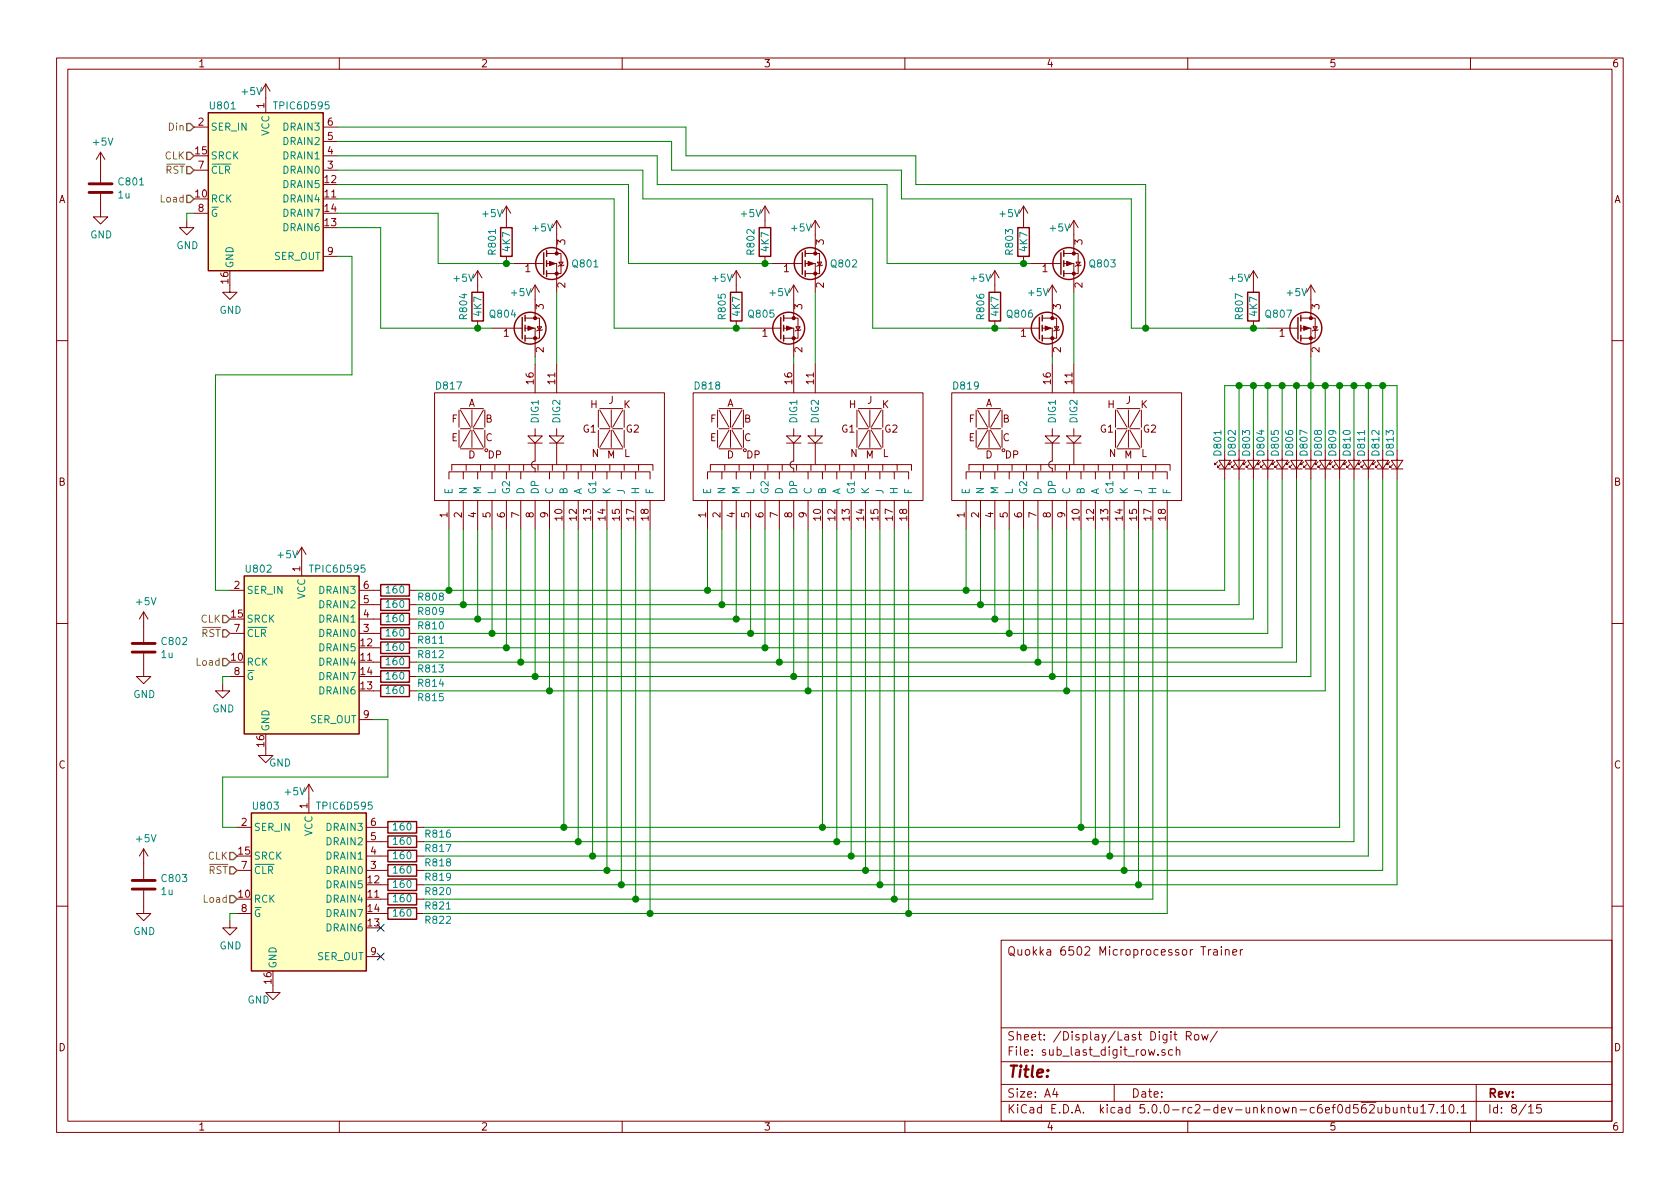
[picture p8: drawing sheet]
EESchema Schematic File Version 4
LIBS:quokka-cache
EELAYER 26 0
EELAYER END
$Descr A4 11693 8268
encoding utf-8
Sheet 8 15
Title ""
Date ""
Rev ""
Comp ""
Comment1 ""
Comment2 ""
Comment3 ""
Comment4 "Quokka 6502 Microprocessor Trainer"
$EndDescr
$Comp
L Device:Q_PMOS_GSD Q807
U 1 1
P 9025 2275
F 0 "Q807" H 8800 2375 50  0000 L CNN
F 1 "Q_PMOS_GSD" H 9231 2230 50  0001 L CNN
F 2 "Package_TO_SOT_SMD:SOT-23" H 9225 2375 50  0001 C CNN
F 3 "~" H 9025 2275 50  0001 C CNN
	1    9025 2275
	1    0    0    -1  
$EndComp
$Comp
L power:+5V #PWR0819
U 1 1
P 9125 2075
F 0 "#PWR0819" H 9125 1925 50  0001 C CNN
F 1 "+5V" H 9025 2125 50  0000 C CNN
F 2 "" H 9125 2075 50  0001 C CNN
F 3 "" H 9125 2075 50  0001 C CNN
	1    9125 2075
	1    0    0    -1  
$EndComp
$Comp
L Device:R R807
U 1 1
P 8725 2125
F 0 "R807" V 8625 2025 50  0000 L CNN
F 1 "4K7" V 8725 2050 50  0000 L CNN
F 2 "Resistor_SMD:R_0603_1608Metric" V 8655 2125 50  0001 C CNN
F 3 "~" H 8725 2125 50  0001 C CNN
	1    8725 2125
	1    0    0    -1  
$EndComp
$Comp
L power:+5V #PWR0815
U 1 1
P 8725 1975
F 0 "#PWR0815" H 8725 1825 50  0001 C CNN
F 1 "+5V" H 8625 2025 50  0000 C CNN
F 2 "" H 8725 1975 50  0001 C CNN
F 3 "" H 8725 1975 50  0001 C CNN
	1    8725 1975
	1    0    0    -1  
$EndComp
Connection ~ 8725 2275
Wire Wire Line
	8725 2275 8825 2275
$Comp
L Device:LED_Small D801
U 1 1
P 8525 3225
F 0 "D801" H 8775 3275 50  0000 R CNN
F 1 "LED_Small" V 8480 3157 50  0001 R CNN
F 2 "LED_SMD:LED_0805_2012Metric" V 8525 3225 50  0001 C CNN
F 3 "~" V 8525 3225 50  0001 C CNN
	1    8525 3225
	0    -1   -1   0   
$EndComp
Wire Wire Line
	8525 3125 8525 2675
Wire Wire Line
	8525 2675 8625 2675
Wire Wire Line
	9125 2475 9125 2675
Wire Wire Line
	8625 3125 8625 2675
Connection ~ 8625 2675
Connection ~ 9125 2675
$Comp
L Device:LED_Small D802
U 1 1
P 8625 3225
F 0 "D802" H 8875 3275 50  0000 R CNN
F 1 "LED_Small" V 8580 3157 50  0001 R CNN
F 2 "LED_SMD:LED_0805_2012Metric" V 8625 3225 50  0001 C CNN
F 3 "~" V 8625 3225 50  0001 C CNN
	1    8625 3225
	0    -1   -1   0   
$EndComp
Wire Wire Line
	9725 2675 9725 3125
Wire Wire Line
	9625 2675 9725 2675
Connection ~ 9625 2675
Wire Wire Line
	9625 2675 9625 3125
Wire Wire Line
	9525 2675 9625 2675
Connection ~ 9525 2675
Wire Wire Line
	9525 2675 9525 3125
Wire Wire Line
	9425 2675 9525 2675
Connection ~ 9425 2675
Wire Wire Line
	9425 2675 9425 3125
Wire Wire Line
	9325 2675 9425 2675
Connection ~ 9325 2675
Wire Wire Line
	9325 2675 9325 3125
Wire Wire Line
	9225 2675 9325 2675
Wire Wire Line
	9225 2675 9125 2675
Connection ~ 9225 2675
Wire Wire Line
	9225 3125 9225 2675
Wire Wire Line
	9125 3125 9125 2675
Wire Wire Line
	9025 2675 9125 2675
Connection ~ 9025 2675
Wire Wire Line
	9025 3125 9025 2675
Wire Wire Line
	8925 2675 9025 2675
Connection ~ 8925 2675
Wire Wire Line
	8925 3125 8925 2675
Wire Wire Line
	8825 2675 8925 2675
Connection ~ 8825 2675
Wire Wire Line
	8825 3125 8825 2675
Wire Wire Line
	8725 2675 8825 2675
Wire Wire Line
	8625 2675 8725 2675
Connection ~ 8725 2675
Wire Wire Line
	8725 3125 8725 2675
$Comp
L Device:LED_Small D813
U 1 1
P 9725 3225
F 0 "D813" H 9975 3275 50  0000 R CNN
F 1 "LED_Small" V 9680 3157 50  0001 R CNN
F 2 "LED_SMD:LED_0805_2012Metric" V 9725 3225 50  0001 C CNN
F 3 "~" V 9725 3225 50  0001 C CNN
	1    9725 3225
	0    -1   -1   0   
$EndComp
$Comp
L Device:LED_Small D812
U 1 1
P 9625 3225
F 0 "D812" H 9875 3275 50  0000 R CNN
F 1 "LED_Small" V 9580 3157 50  0001 R CNN
F 2 "LED_SMD:LED_0805_2012Metric" V 9625 3225 50  0001 C CNN
F 3 "~" V 9625 3225 50  0001 C CNN
	1    9625 3225
	0    -1   -1   0   
$EndComp
$Comp
L Device:LED_Small D811
U 1 1
P 9525 3225
F 0 "D811" H 9775 3275 50  0000 R CNN
F 1 "LED_Small" V 9480 3157 50  0001 R CNN
F 2 "LED_SMD:LED_0805_2012Metric" V 9525 3225 50  0001 C CNN
F 3 "~" V 9525 3225 50  0001 C CNN
	1    9525 3225
	0    -1   -1   0   
$EndComp
$Comp
L Device:LED_Small D810
U 1 1
P 9425 3225
F 0 "D810" H 9675 3275 50  0000 R CNN
F 1 "LED_Small" V 9380 3157 50  0001 R CNN
F 2 "LED_SMD:LED_0805_2012Metric" V 9425 3225 50  0001 C CNN
F 3 "~" V 9425 3225 50  0001 C CNN
	1    9425 3225
	0    -1   -1   0   
$EndComp
$Comp
L Device:LED_Small D809
U 1 1
P 9325 3225
F 0 "D809" H 9575 3275 50  0000 R CNN
F 1 "LED_Small" V 9280 3157 50  0001 R CNN
F 2 "LED_SMD:LED_0805_2012Metric" V 9325 3225 50  0001 C CNN
F 3 "~" V 9325 3225 50  0001 C CNN
	1    9325 3225
	0    -1   -1   0   
$EndComp
$Comp
L Device:LED_Small D808
U 1 1
P 9225 3225
F 0 "D808" H 9475 3275 50  0000 R CNN
F 1 "LED_Small" V 9180 3157 50  0001 R CNN
F 2 "LED_SMD:LED_0805_2012Metric" V 9225 3225 50  0001 C CNN
F 3 "~" V 9225 3225 50  0001 C CNN
	1    9225 3225
	0    -1   -1   0   
$EndComp
$Comp
L Device:LED_Small D807
U 1 1
P 9125 3225
F 0 "D807" H 9375 3275 50  0000 R CNN
F 1 "LED_Small" V 9080 3157 50  0001 R CNN
F 2 "LED_SMD:LED_0805_2012Metric" V 9125 3225 50  0001 C CNN
F 3 "~" V 9125 3225 50  0001 C CNN
	1    9125 3225
	0    -1   -1   0   
$EndComp
$Comp
L Device:LED_Small D806
U 1 1
P 9025 3225
F 0 "D806" H 9275 3275 50  0000 R CNN
F 1 "LED_Small" V 8980 3157 50  0001 R CNN
F 2 "LED_SMD:LED_0805_2012Metric" V 9025 3225 50  0001 C CNN
F 3 "~" V 9025 3225 50  0001 C CNN
	1    9025 3225
	0    -1   -1   0   
$EndComp
$Comp
L Device:LED_Small D805
U 1 1
P 8925 3225
F 0 "D805" H 9175 3275 50  0000 R CNN
F 1 "LED_Small" V 8880 3157 50  0001 R CNN
F 2 "LED_SMD:LED_0805_2012Metric" V 8925 3225 50  0001 C CNN
F 3 "~" V 8925 3225 50  0001 C CNN
	1    8925 3225
	0    -1   -1   0   
$EndComp
$Comp
L Device:LED_Small D804
U 1 1
P 8825 3225
F 0 "D804" H 9075 3275 50  0000 R CNN
F 1 "LED_Small" V 8780 3157 50  0001 R CNN
F 2 "LED_SMD:LED_0805_2012Metric" V 8825 3225 50  0001 C CNN
F 3 "~" V 8825 3225 50  0001 C CNN
	1    8825 3225
	0    -1   -1   0   
$EndComp
$Comp
L Device:LED_Small D803
U 1 1
P 8725 3225
F 0 "D803" H 8975 3275 50  0000 R CNN
F 1 "LED_Small" V 8680 3157 50  0001 R CNN
F 2 "LED_SMD:LED_0805_2012Metric" V 8725 3225 50  0001 C CNN
F 3 "~" V 8725 3225 50  0001 C CNN
	1    8725 3225
	0    -1   -1   0   
$EndComp
Text HLabel 1350 875  0    50   Input ~ 0
Din
Text HLabel 1650 5950 0    50   Input ~ 0
CLK
$Comp
L Device:Q_PMOS_GSD Q804
U 1 1
P 3625 2275
F 0 "Q804" H 3400 2375 50  0000 L CNN
F 1 "Q_PMOS_GSD" H 3831 2230 50  0001 L CNN
F 2 "Package_TO_SOT_SMD:SOT-23" H 3825 2375 50  0001 C CNN
F 3 "~" H 3625 2275 50  0001 C CNN
	1    3625 2275
	1    0    0    -1  
$EndComp
$Comp
L Device:Q_PMOS_GSD Q801
U 1 1
P 3775 1825
F 0 "Q801" H 3975 1825 50  0000 L CNN
F 1 "Q_PMOS_GSD" H 3981 1780 50  0001 L CNN
F 2 "Package_TO_SOT_SMD:SOT-23" H 3975 1925 50  0001 C CNN
F 3 "~" H 3775 1825 50  0001 C CNN
	1    3775 1825
	1    0    0    -1  
$EndComp
$Comp
L power:+5V #PWR0816
U 1 1
P 3725 2075
F 0 "#PWR0816" H 3725 1925 50  0001 C CNN
F 1 "+5V" H 3625 2125 50  0000 C CNN
F 2 "" H 3725 2075 50  0001 C CNN
F 3 "" H 3725 2075 50  0001 C CNN
	1    3725 2075
	1    0    0    -1  
$EndComp
$Comp
L power:+5V #PWR0808
U 1 1
P 3875 1625
F 0 "#PWR0808" H 3875 1475 50  0001 C CNN
F 1 "+5V" H 3775 1675 50  0000 C CNN
F 2 "" H 3875 1625 50  0001 C CNN
F 3 "" H 3875 1625 50  0001 C CNN
	1    3875 1625
	1    0    0    -1  
$EndComp
Wire Wire Line
	3875 2025 3875 2525
Wire Wire Line
	3725 2475 3725 2525
$Comp
L quokka:14-segment D818
U 1 1
P 5625 3275
F 0 "D818" H 4825 3875 50  0000 L CNN
F 1 "14-segment" H 4825 3875 50  0001 L CNN
F 2 "quokka:14-segment" V 5225 2925 50  0001 C CNN
F 3 "" V 5225 2925 50  0001 C CNN
	1    5625 3275
	1    0    0    -1  
$EndComp
$Comp
L quokka:14-segment D819
U 1 1
P 7425 3275
F 0 "D819" H 6625 3875 50  0000 L CNN
F 1 "14-segment" H 6625 3875 50  0001 L CNN
F 2 "quokka:14-segment" V 7025 2925 50  0001 C CNN
F 3 "" V 7025 2925 50  0001 C CNN
	1    7425 3275
	1    0    0    -1  
$EndComp
$Comp
L quokka:TPIC6D595 U803
U 1 1
P 2150 6150
F 0 "U803" H 1850 6700 50  0000 C CNN
F 1 "TPIC6D595" H 2400 6700 50  0000 C CNN
F 2 "Package_SO:SOIC-16_3.9x9.9mm_P1.27mm" H 2800 5500 50  0001 C CNN
F 3 "http://www.st.com/content/ccc/resource/technical/document/datasheet/e5/1c/d3/4a/66/f5/41/dc/CD00163738.pdf/files/CD00163738.pdf/jcr:content/translations/en.CD00163738.pdf" H 2150 6100 50  0001 C CNN
	1    2150 6150
	1    0    0    -1  
$EndComp
$Comp
L Device:R R804
U 1 1
P 3325 2125
F 0 "R804" V 3225 2025 50  0000 L CNN
F 1 "4K7" V 3325 2050 50  0000 L CNN
F 2 "Resistor_SMD:R_0603_1608Metric" V 3255 2125 50  0001 C CNN
F 3 "~" H 3325 2125 50  0001 C CNN
	1    3325 2125
	1    0    0    -1  
$EndComp
$Comp
L quokka:TPIC6D595 U801
U 1 1
P 1850 1275
F 0 "U801" H 1550 1825 50  0000 C CNN
F 1 "TPIC6D595" H 2100 1825 50  0000 C CNN
F 2 "Package_SO:SOIC-16_3.9x9.9mm_P1.27mm" H 2500 625 50  0001 C CNN
F 3 "http://www.st.com/content/ccc/resource/technical/document/datasheet/e5/1c/d3/4a/66/f5/41/dc/CD00163738.pdf/files/CD00163738.pdf/jcr:content/translations/en.CD00163738.pdf" H 1850 1225 50  0001 C CNN
	1    1850 1275
	1    0    0    -1  
$EndComp
$Comp
L power:+5V #PWR0805
U 1 1
P 3525 1525
F 0 "#PWR0805" H 3525 1375 50  0001 C CNN
F 1 "+5V" H 3425 1575 50  0000 C CNN
F 2 "" H 3525 1525 50  0001 C CNN
F 3 "" H 3525 1525 50  0001 C CNN
	1    3525 1525
	1    0    0    -1  
$EndComp
$Comp
L power:+5V #PWR0812
U 1 1
P 3325 1975
F 0 "#PWR0812" H 3325 1825 50  0001 C CNN
F 1 "+5V" H 3225 2025 50  0000 C CNN
F 2 "" H 3325 1975 50  0001 C CNN
F 3 "" H 3325 1975 50  0001 C CNN
	1    3325 1975
	1    0    0    -1  
$EndComp
Wire Wire Line
	3325 2275 3425 2275
$Comp
L Device:R R801
U 1 1
P 3525 1675
F 0 "R801" V 3425 1575 50  0000 L CNN
F 1 "4K7" V 3525 1600 50  0000 L CNN
F 2 "Resistor_SMD:R_0603_1608Metric" V 3455 1675 50  0001 C CNN
F 3 "~" H 3525 1675 50  0001 C CNN
	1    3525 1675
	1    0    0    -1  
$EndComp
Wire Wire Line
	3525 1825 3575 1825
$Comp
L Device:Q_PMOS_GSD Q805
U 1 1
P 5425 2275
F 0 "Q805" H 5200 2375 50  0000 L CNN
F 1 "Q_PMOS_GSD" H 5631 2230 50  0001 L CNN
F 2 "Package_TO_SOT_SMD:SOT-23" H 5625 2375 50  0001 C CNN
F 3 "~" H 5425 2275 50  0001 C CNN
	1    5425 2275
	1    0    0    -1  
$EndComp
$Comp
L Device:Q_PMOS_GSD Q802
U 1 1
P 5575 1825
F 0 "Q802" H 5775 1825 50  0000 L CNN
F 1 "Q_PMOS_GSD" H 5781 1780 50  0001 L CNN
F 2 "Package_TO_SOT_SMD:SOT-23" H 5775 1925 50  0001 C CNN
F 3 "~" H 5575 1825 50  0001 C CNN
	1    5575 1825
	1    0    0    -1  
$EndComp
$Comp
L power:+5V #PWR0817
U 1 1
P 5525 2075
F 0 "#PWR0817" H 5525 1925 50  0001 C CNN
F 1 "+5V" H 5425 2125 50  0000 C CNN
F 2 "" H 5525 2075 50  0001 C CNN
F 3 "" H 5525 2075 50  0001 C CNN
	1    5525 2075
	1    0    0    -1  
$EndComp
$Comp
L power:+5V #PWR0809
U 1 1
P 5675 1625
F 0 "#PWR0809" H 5675 1475 50  0001 C CNN
F 1 "+5V" H 5575 1675 50  0000 C CNN
F 2 "" H 5675 1625 50  0001 C CNN
F 3 "" H 5675 1625 50  0001 C CNN
	1    5675 1625
	1    0    0    -1  
$EndComp
Wire Wire Line
	5675 2025 5675 2525
Wire Wire Line
	5525 2475 5525 2525
$Comp
L Device:R R805
U 1 1
P 5125 2125
F 0 "R805" V 5025 2025 50  0000 L CNN
F 1 "4K7" V 5125 2050 50  0000 L CNN
F 2 "Resistor_SMD:R_0603_1608Metric" V 5055 2125 50  0001 C CNN
F 3 "~" H 5125 2125 50  0001 C CNN
	1    5125 2125
	1    0    0    -1  
$EndComp
$Comp
L power:+5V #PWR0806
U 1 1
P 5325 1525
F 0 "#PWR0806" H 5325 1375 50  0001 C CNN
F 1 "+5V" H 5225 1575 50  0000 C CNN
F 2 "" H 5325 1525 50  0001 C CNN
F 3 "" H 5325 1525 50  0001 C CNN
	1    5325 1525
	1    0    0    -1  
$EndComp
$Comp
L power:+5V #PWR0813
U 1 1
P 5125 1975
F 0 "#PWR0813" H 5125 1825 50  0001 C CNN
F 1 "+5V" H 5025 2025 50  0000 C CNN
F 2 "" H 5125 1975 50  0001 C CNN
F 3 "" H 5125 1975 50  0001 C CNN
	1    5125 1975
	1    0    0    -1  
$EndComp
Connection ~ 5125 2275
Wire Wire Line
	5125 2275 5225 2275
$Comp
L Device:R R802
U 1 1
P 5325 1675
F 0 "R802" V 5225 1575 50  0000 L CNN
F 1 "4K7" V 5325 1600 50  0000 L CNN
F 2 "Resistor_SMD:R_0603_1608Metric" V 5255 1675 50  0001 C CNN
F 3 "~" H 5325 1675 50  0001 C CNN
	1    5325 1675
	1    0    0    -1  
$EndComp
Connection ~ 5325 1825
Wire Wire Line
	5325 1825 5375 1825
$Comp
L Device:Q_PMOS_GSD Q806
U 1 1
P 7225 2275
F 0 "Q806" H 7000 2375 50  0000 L CNN
F 1 "Q_PMOS_GSD" H 7431 2230 50  0001 L CNN
F 2 "Package_TO_SOT_SMD:SOT-23" H 7425 2375 50  0001 C CNN
F 3 "~" H 7225 2275 50  0001 C CNN
	1    7225 2275
	1    0    0    -1  
$EndComp
$Comp
L Device:Q_PMOS_GSD Q803
U 1 1
P 7375 1825
F 0 "Q803" H 7575 1825 50  0000 L CNN
F 1 "Q_PMOS_GSD" H 7581 1780 50  0001 L CNN
F 2 "Package_TO_SOT_SMD:SOT-23" H 7575 1925 50  0001 C CNN
F 3 "~" H 7375 1825 50  0001 C CNN
	1    7375 1825
	1    0    0    -1  
$EndComp
$Comp
L power:+5V #PWR0818
U 1 1
P 7325 2075
F 0 "#PWR0818" H 7325 1925 50  0001 C CNN
F 1 "+5V" H 7225 2125 50  0000 C CNN
F 2 "" H 7325 2075 50  0001 C CNN
F 3 "" H 7325 2075 50  0001 C CNN
	1    7325 2075
	1    0    0    -1  
$EndComp
$Comp
L power:+5V #PWR0810
U 1 1
P 7475 1625
F 0 "#PWR0810" H 7475 1475 50  0001 C CNN
F 1 "+5V" H 7375 1675 50  0000 C CNN
F 2 "" H 7475 1625 50  0001 C CNN
F 3 "" H 7475 1625 50  0001 C CNN
	1    7475 1625
	1    0    0    -1  
$EndComp
Wire Wire Line
	7475 2025 7475 2525
Wire Wire Line
	7325 2475 7325 2525
$Comp
L Device:R R806
U 1 1
P 6925 2125
F 0 "R806" V 6825 2025 50  0000 L CNN
F 1 "4K7" V 6925 2050 50  0000 L CNN
F 2 "Resistor_SMD:R_0603_1608Metric" V 6855 2125 50  0001 C CNN
F 3 "~" H 6925 2125 50  0001 C CNN
	1    6925 2125
	1    0    0    -1  
$EndComp
$Comp
L power:+5V #PWR0807
U 1 1
P 7125 1525
F 0 "#PWR0807" H 7125 1375 50  0001 C CNN
F 1 "+5V" H 7025 1575 50  0000 C CNN
F 2 "" H 7125 1525 50  0001 C CNN
F 3 "" H 7125 1525 50  0001 C CNN
	1    7125 1525
	1    0    0    -1  
$EndComp
$Comp
L power:+5V #PWR0814
U 1 1
P 6925 1975
F 0 "#PWR0814" H 6925 1825 50  0001 C CNN
F 1 "+5V" H 6825 2025 50  0000 C CNN
F 2 "" H 6925 1975 50  0001 C CNN
F 3 "" H 6925 1975 50  0001 C CNN
	1    6925 1975
	1    0    0    -1  
$EndComp
Connection ~ 6925 2275
Wire Wire Line
	6925 2275 7025 2275
$Comp
L Device:R R803
U 1 1
P 7125 1675
F 0 "R803" V 7025 1575 50  0000 L CNN
F 1 "4K7" V 7125 1600 50  0000 L CNN
F 2 "Resistor_SMD:R_0603_1608Metric" V 7055 1675 50  0001 C CNN
F 3 "~" H 7125 1675 50  0001 C CNN
	1    7125 1675
	1    0    0    -1  
$EndComp
Connection ~ 7125 1825
Wire Wire Line
	7125 1825 7175 1825
Wire Wire Line
	4275 2275 4275 1375
Wire Wire Line
	4275 2275 5125 2275
Wire Wire Line
	4375 1825 4375 1275
Wire Wire Line
	4375 1825 5325 1825
Wire Wire Line
	6075 2275 6075 1375
Wire Wire Line
	6075 1375 4475 1375
Wire Wire Line
	4475 1375 4475 1175
Wire Wire Line
	6075 2275 6925 2275
Wire Wire Line
	6175 1825 6175 1275
Wire Wire Line
	6175 1275 4575 1275
Wire Wire Line
	4575 1275 4575 1075
Wire Wire Line
	6175 1825 7125 1825
Wire Wire Line
	7875 2275 7875 1375
Wire Wire Line
	7875 1375 6275 1375
Wire Wire Line
	6275 1375 6275 1175
Wire Wire Line
	6275 1175 4675 1175
Wire Wire Line
	4675 1175 4675 975 
Wire Wire Line
	7975 1275 6375 1275
Wire Wire Line
	6375 1275 6375 1075
Wire Wire Line
	6375 1075 4775 1075
Wire Wire Line
	4775 1075 4775 875 
$Comp
L quokka:TPIC6D595 U802
U 1 1
P 2100 4500
F 0 "U802" H 1800 5050 50  0000 C CNN
F 1 "TPIC6D595" H 2350 5050 50  0000 C CNN
F 2 "Package_SO:SOIC-16_3.9x9.9mm_P1.27mm" H 2750 3850 50  0001 C CNN
F 3 "http://www.st.com/content/ccc/resource/technical/document/datasheet/e5/1c/d3/4a/66/f5/41/dc/CD00163738.pdf/files/CD00163738.pdf/jcr:content/translations/en.CD00163738.pdf" H 2100 4450 50  0001 C CNN
	1    2100 4500
	1    0    0    -1  
$EndComp
$Comp
L power:GND #PWR0811
U 1 1
P 1600 1975
F 0 "#PWR0811" H 1600 1725 50  0001 C CNN
F 1 "GND" H 1605 1802 50  0000 C CNN
F 2 "" H 1600 1975 50  0001 C CNN
F 3 "" H 1600 1975 50  0001 C CNN
	1    1600 1975
	1    0    0    -1  
$EndComp
$Comp
L power:GND #PWR0824
U 1 1
P 1850 5200
F 0 "#PWR0824" H 1850 4950 50  0001 C CNN
F 1 "GND" H 1950 5100 50  0000 C CNN
F 2 "" H 1850 5200 50  0001 C CNN
F 3 "" H 1850 5200 50  0001 C CNN
	1    1850 5200
	1    0    0    -1  
$EndComp
$Comp
L power:GND #PWR0829
U 1 1
P 1900 6850
F 0 "#PWR0829" H 1900 6600 50  0001 C CNN
F 1 "GND" H 1800 6750 50  0000 C CNN
F 2 "" H 1900 6850 50  0001 C CNN
F 3 "" H 1900 6850 50  0001 C CNN
	1    1900 6850
	1    0    0    -1  
$EndComp
$Comp
L power:+5V #PWR0801
U 1 1
P 1850 675
F 0 "#PWR0801" H 1850 525 50  0001 C CNN
F 1 "+5V" H 1750 725 50  0000 C CNN
F 2 "" H 1850 675 50  0001 C CNN
F 3 "" H 1850 675 50  0001 C CNN
	1    1850 675 
	1    0    0    -1  
$EndComp
$Comp
L power:+5V #PWR0820
U 1 1
P 2100 3900
F 0 "#PWR0820" H 2100 3750 50  0001 C CNN
F 1 "+5V" H 2000 3950 50  0000 C CNN
F 2 "" H 2100 3900 50  0001 C CNN
F 3 "" H 2100 3900 50  0001 C CNN
	1    2100 3900
	1    0    0    -1  
$EndComp
$Comp
L power:+5V #PWR0825
U 1 1
P 2150 5550
F 0 "#PWR0825" H 2150 5400 50  0001 C CNN
F 1 "+5V" H 2050 5600 50  0000 C CNN
F 2 "" H 2150 5550 50  0001 C CNN
F 3 "" H 2150 5550 50  0001 C CNN
	1    2150 5550
	1    0    0    -1  
$EndComp
Wire Wire Line
	2450 2600 1500 2600
Wire Wire Line
	1500 2600 1500 4100
Wire Wire Line
	1500 4100 1600 4100
Wire Wire Line
	2600 5000 2700 5000
Wire Wire Line
	2700 5000 2700 5400
Wire Wire Line
	2700 5400 1550 5400
Wire Wire Line
	1550 5400 1550 5750
Wire Wire Line
	1550 5750 1650 5750
Wire Wire Line
	3125 4100 3125 3675
Wire Wire Line
	3225 3675 3225 4200
Wire Wire Line
	3325 4300 3325 3675
Wire Wire Line
	3425 3675 3425 4400
Wire Wire Line
	3125 4100 4925 4100
Wire Wire Line
	5025 4200 3225 4200
Wire Wire Line
	3325 4300 5125 4300
Wire Wire Line
	5225 4400 3425 4400
Wire Wire Line
	3525 4500 5325 4500
Wire Wire Line
	3625 4600 5425 4600
Wire Wire Line
	5525 4700 3725 4700
Wire Wire Line
	3825 4800 5625 4800
Wire Wire Line
	4925 4100 6725 4100
Connection ~ 4925 4100
Wire Wire Line
	5025 4200 6825 4200
Connection ~ 5025 4200
Wire Wire Line
	5125 4300 6925 4300
Connection ~ 5125 4300
Wire Wire Line
	5225 4400 7025 4400
Connection ~ 5225 4400
Wire Wire Line
	5325 4500 7125 4500
Connection ~ 5325 4500
Wire Wire Line
	5425 4600 7225 4600
Connection ~ 5425 4600
Wire Wire Line
	7325 4700 5525 4700
Connection ~ 5525 4700
Wire Wire Line
	5625 4800 7425 4800
Connection ~ 5625 4800
Wire Wire Line
	6725 4100 8525 4100
Wire Wire Line
	6825 4200 8625 4200
Wire Wire Line
	6925 4300 8725 4300
Wire Wire Line
	7025 4400 8825 4400
Wire Wire Line
	7125 4500 8925 4500
Wire Wire Line
	7225 4600 9025 4600
Wire Wire Line
	9125 4700 7325 4700
Wire Wire Line
	7425 4800 9225 4800
Connection ~ 6725 4100
Connection ~ 6825 4200
Connection ~ 6925 4300
Connection ~ 7025 4400
Connection ~ 7125 4500
Connection ~ 7225 4600
Connection ~ 7325 4700
Connection ~ 7425 4800
Wire Wire Line
	3925 5750 5725 5750
Wire Wire Line
	5825 5850 4025 5850
Wire Wire Line
	4125 5950 5925 5950
Wire Wire Line
	6025 6050 4225 6050
Wire Wire Line
	4325 6150 6125 6150
Wire Wire Line
	6225 6250 4425 6250
Wire Wire Line
	4525 6350 6325 6350
Wire Wire Line
	5725 5750 7525 5750
Wire Wire Line
	7625 5850 5825 5850
Wire Wire Line
	5925 5950 7725 5950
Wire Wire Line
	7825 6050 6025 6050
Wire Wire Line
	6125 6150 7925 6150
Wire Wire Line
	8025 6250 6225 6250
Wire Wire Line
	6325 6350 8125 6350
Connection ~ 5725 5750
Connection ~ 5825 5850
Connection ~ 5925 5950
Connection ~ 6025 6050
Connection ~ 6125 6150
Connection ~ 6225 6250
Connection ~ 6325 6350
Wire Wire Line
	7525 5750 9325 5750
Wire Wire Line
	9425 5850 7625 5850
Wire Wire Line
	7725 5950 9525 5950
Wire Wire Line
	9625 6050 7825 6050
Wire Wire Line
	7925 6150 9725 6150
Connection ~ 7525 5750
Connection ~ 7625 5850
Connection ~ 7725 5950
Connection ~ 7825 6050
Connection ~ 7925 6150
Wire Wire Line
	2350 875  4775 875 
Text HLabel 1350 1075 0    50   Input ~ 0
CLK
Text HLabel 1600 4300 0    50   Input ~ 0
CLK
Text HLabel 1350 1175 0    50   Input ~ 0
~RST
Text HLabel 1600 4400 0    50   Input ~ 0
~RST
Text HLabel 1650 6050 0    50   Input ~ 0
~RST
Text HLabel 1350 1375 0    50   Input ~ 0
Load
Text HLabel 1600 4600 0    50   Input ~ 0
Load
Text HLabel 1650 6250 0    50   Input ~ 0
Load
$Comp
L power:GND #PWR0804
U 1 1
P 1300 1525
F 0 "#PWR0804" H 1300 1275 50  0001 C CNN
F 1 "GND" H 1305 1352 50  0000 C CNN
F 2 "" H 1300 1525 50  0001 C CNN
F 3 "" H 1300 1525 50  0001 C CNN
	1    1300 1525
	1    0    0    -1  
$EndComp
$Comp
L power:GND #PWR0823
U 1 1
P 1550 4750
F 0 "#PWR0823" H 1550 4500 50  0001 C CNN
F 1 "GND" H 1555 4577 50  0000 C CNN
F 2 "" H 1550 4750 50  0001 C CNN
F 3 "" H 1550 4750 50  0001 C CNN
	1    1550 4750
	1    0    0    -1  
$EndComp
$Comp
L power:GND #PWR0828
U 1 1
P 1600 6400
F 0 "#PWR0828" H 1600 6150 50  0001 C CNN
F 1 "GND" H 1605 6227 50  0000 C CNN
F 2 "" H 1600 6400 50  0001 C CNN
F 3 "" H 1600 6400 50  0001 C CNN
	1    1600 6400
	1    0    0    -1  
$EndComp
Wire Wire Line
	1600 6400 1600 6350
Wire Wire Line
	1600 6350 1650 6350
Wire Wire Line
	1550 4750 1550 4700
Wire Wire Line
	1550 4700 1600 4700
Wire Wire Line
	1300 1525 1300 1475
Wire Wire Line
	1300 1475 1350 1475
$Comp
L Device:C C803
U 1 1
P 1000 6150
F 0 "C803" H 1115 6196 50  0000 L CNN
F 1 "1u" H 1115 6105 50  0000 L CNN
F 2 "Capacitor_SMD:C_0603_1608Metric" H 1038 6000 50  0001 C CNN
F 3 "~" H 1000 6150 50  0001 C CNN
	1    1000 6150
	1    0    0    -1  
$EndComp
$Comp
L power:GND #PWR0827
U 1 1
P 1000 6300
F 0 "#PWR0827" H 1000 6050 50  0001 C CNN
F 1 "GND" H 1005 6127 50  0000 C CNN
F 2 "" H 1000 6300 50  0001 C CNN
F 3 "" H 1000 6300 50  0001 C CNN
	1    1000 6300
	1    0    0    -1  
$EndComp
$Comp
L power:+5V #PWR0826
U 1 1
P 1000 6000
F 0 "#PWR0826" H 1000 5850 50  0001 C CNN
F 1 "+5V" H 1015 6173 50  0000 C CNN
F 2 "" H 1000 6000 50  0001 C CNN
F 3 "" H 1000 6000 50  0001 C CNN
	1    1000 6000
	1    0    0    -1  
$EndComp
$Comp
L Device:C C802
U 1 1
P 1000 4500
F 0 "C802" H 1115 4546 50  0000 L CNN
F 1 "1u" H 1115 4455 50  0000 L CNN
F 2 "Capacitor_SMD:C_0603_1608Metric" H 1038 4350 50  0001 C CNN
F 3 "~" H 1000 4500 50  0001 C CNN
	1    1000 4500
	1    0    0    -1  
$EndComp
$Comp
L power:GND #PWR0822
U 1 1
P 1000 4650
F 0 "#PWR0822" H 1000 4400 50  0001 C CNN
F 1 "GND" H 1005 4477 50  0000 C CNN
F 2 "" H 1000 4650 50  0001 C CNN
F 3 "" H 1000 4650 50  0001 C CNN
	1    1000 4650
	1    0    0    -1  
$EndComp
$Comp
L power:+5V #PWR0821
U 1 1
P 1000 4350
F 0 "#PWR0821" H 1000 4200 50  0001 C CNN
F 1 "+5V" H 1015 4523 50  0000 C CNN
F 2 "" H 1000 4350 50  0001 C CNN
F 3 "" H 1000 4350 50  0001 C CNN
	1    1000 4350
	1    0    0    -1  
$EndComp
$Comp
L Device:C C801
U 1 1
P 700 1300
F 0 "C801" H 815 1346 50  0000 L CNN
F 1 "1u" H 815 1255 50  0000 L CNN
F 2 "Capacitor_SMD:C_0603_1608Metric" H 738 1150 50  0001 C CNN
F 3 "~" H 700 1300 50  0001 C CNN
	1    700  1300
	1    0    0    -1  
$EndComp
$Comp
L power:GND #PWR0803
U 1 1
P 700 1450
F 0 "#PWR0803" H 700 1200 50  0001 C CNN
F 1 "GND" H 705 1277 50  0000 C CNN
F 2 "" H 700 1450 50  0001 C CNN
F 3 "" H 700 1450 50  0001 C CNN
	1    700  1450
	1    0    0    -1  
$EndComp
$Comp
L power:+5V #PWR0802
U 1 1
P 700 1150
F 0 "#PWR0802" H 700 1000 50  0001 C CNN
F 1 "+5V" H 715 1323 50  0000 C CNN
F 2 "" H 700 1150 50  0001 C CNN
F 3 "" H 700 1150 50  0001 C CNN
	1    700  1150
	1    0    0    -1  
$EndComp
$Comp
L Device:R R822
U 1 1
P 2800 6350
F 0 "R822" V 2750 6000 50  0000 L CNN
F 1 "160" V 2800 6275 50  0000 L CNN
F 2 "Resistor_SMD:R_1206_3216Metric" V 2730 6350 50  0001 C CNN
F 3 "~" H 2800 6350 50  0001 C CNN
	1    2800 6350
	0    -1   -1   0   
$EndComp
$Comp
L Device:R R821
U 1 1
P 2800 6250
F 0 "R821" V 2750 5900 50  0000 L CNN
F 1 "160" V 2800 6175 50  0000 L CNN
F 2 "Resistor_SMD:R_1206_3216Metric" V 2730 6250 50  0001 C CNN
F 3 "~" H 2800 6250 50  0001 C CNN
	1    2800 6250
	0    -1   -1   0   
$EndComp
$Comp
L Device:R R820
U 1 1
P 2800 6150
F 0 "R820" V 2750 5800 50  0000 L CNN
F 1 "160" V 2800 6075 50  0000 L CNN
F 2 "Resistor_SMD:R_1206_3216Metric" V 2730 6150 50  0001 C CNN
F 3 "~" H 2800 6150 50  0001 C CNN
	1    2800 6150
	0    -1   -1   0   
$EndComp
$Comp
L Device:R R819
U 1 1
P 2800 6050
F 0 "R819" V 2750 5700 50  0000 L CNN
F 1 "160" V 2800 5975 50  0000 L CNN
F 2 "Resistor_SMD:R_1206_3216Metric" V 2730 6050 50  0001 C CNN
F 3 "~" H 2800 6050 50  0001 C CNN
	1    2800 6050
	0    -1   -1   0   
$EndComp
$Comp
L Device:R R818
U 1 1
P 2800 5950
F 0 "R818" V 2750 5600 50  0000 L CNN
F 1 "160" V 2800 5875 50  0000 L CNN
F 2 "Resistor_SMD:R_1206_3216Metric" V 2730 5950 50  0001 C CNN
F 3 "~" H 2800 5950 50  0001 C CNN
	1    2800 5950
	0    -1   -1   0   
$EndComp
$Comp
L Device:R R817
U 1 1
P 2800 5850
F 0 "R817" V 2750 5500 50  0000 L CNN
F 1 "160" V 2800 5775 50  0000 L CNN
F 2 "Resistor_SMD:R_1206_3216Metric" V 2730 5850 50  0001 C CNN
F 3 "~" H 2800 5850 50  0001 C CNN
	1    2800 5850
	0    -1   -1   0   
$EndComp
$Comp
L Device:R R816
U 1 1
P 2800 5750
F 0 "R816" V 2750 5400 50  0000 L CNN
F 1 "160" V 2800 5675 50  0000 L CNN
F 2 "Resistor_SMD:R_1206_3216Metric" V 2730 5750 50  0001 C CNN
F 3 "~" H 2800 5750 50  0001 C CNN
	1    2800 5750
	0    -1   -1   0   
$EndComp
$Comp
L Device:R R815
U 1 1
P 2750 4800
F 0 "R815" V 2700 4450 50  0000 L CNN
F 1 "160" V 2750 4725 50  0000 L CNN
F 2 "Resistor_SMD:R_1206_3216Metric" V 2680 4800 50  0001 C CNN
F 3 "~" H 2750 4800 50  0001 C CNN
	1    2750 4800
	0    -1   -1   0   
$EndComp
$Comp
L Device:R R814
U 1 1
P 2750 4700
F 0 "R814" V 2700 4350 50  0000 L CNN
F 1 "160" V 2750 4625 50  0000 L CNN
F 2 "Resistor_SMD:R_1206_3216Metric" V 2680 4700 50  0001 C CNN
F 3 "~" H 2750 4700 50  0001 C CNN
	1    2750 4700
	0    -1   -1   0   
$EndComp
$Comp
L Device:R R813
U 1 1
P 2750 4600
F 0 "R813" V 2700 4250 50  0000 L CNN
F 1 "160" V 2750 4525 50  0000 L CNN
F 2 "Resistor_SMD:R_1206_3216Metric" V 2680 4600 50  0001 C CNN
F 3 "~" H 2750 4600 50  0001 C CNN
	1    2750 4600
	0    -1   -1   0   
$EndComp
$Comp
L Device:R R812
U 1 1
P 2750 4500
F 0 "R812" V 2700 4150 50  0000 L CNN
F 1 "160" V 2750 4425 50  0000 L CNN
F 2 "Resistor_SMD:R_1206_3216Metric" V 2680 4500 50  0001 C CNN
F 3 "~" H 2750 4500 50  0001 C CNN
	1    2750 4500
	0    -1   -1   0   
$EndComp
$Comp
L Device:R R811
U 1 1
P 2750 4400
F 0 "R811" V 2700 4050 50  0000 L CNN
F 1 "160" V 2750 4325 50  0000 L CNN
F 2 "Resistor_SMD:R_1206_3216Metric" V 2680 4400 50  0001 C CNN
F 3 "~" H 2750 4400 50  0001 C CNN
	1    2750 4400
	0    -1   -1   0   
$EndComp
$Comp
L Device:R R810
U 1 1
P 2750 4300
F 0 "R810" V 2700 3950 50  0000 L CNN
F 1 "160" V 2750 4225 50  0000 L CNN
F 2 "Resistor_SMD:R_1206_3216Metric" V 2680 4300 50  0001 C CNN
F 3 "~" H 2750 4300 50  0001 C CNN
	1    2750 4300
	0    -1   -1   0   
$EndComp
$Comp
L Device:R R809
U 1 1
P 2750 4200
F 0 "R809" V 2700 3850 50  0000 L CNN
F 1 "160" V 2750 4125 50  0000 L CNN
F 2 "Resistor_SMD:R_1206_3216Metric" V 2680 4200 50  0001 C CNN
F 3 "~" H 2750 4200 50  0001 C CNN
	1    2750 4200
	0    -1   -1   0   
$EndComp
$Comp
L Device:R R808
U 1 1
P 2750 4100
F 0 "R808" V 2700 3750 50  0000 L CNN
F 1 "160" V 2750 4025 50  0000 L CNN
F 2 "Resistor_SMD:R_1206_3216Metric" V 2680 4100 50  0001 C CNN
F 3 "~" H 2750 4100 50  0001 C CNN
	1    2750 4100
	0    -1   -1   0   
$EndComp
Wire Wire Line
	2900 4100 3125 4100
Connection ~ 3125 4100
Wire Wire Line
	2900 4200 3225 4200
Connection ~ 3225 4200
Wire Wire Line
	3325 4300 2900 4300
Connection ~ 3325 4300
Wire Wire Line
	2900 4400 3425 4400
Connection ~ 3425 4400
Wire Wire Line
	3525 4500 2900 4500
Connection ~ 3525 4500
Wire Wire Line
	2900 4600 3625 4600
Connection ~ 3625 4600
Wire Wire Line
	3725 4700 2900 4700
Connection ~ 3725 4700
Wire Wire Line
	2900 4800 3825 4800
Connection ~ 3825 4800
Wire Wire Line
	2950 5750 3925 5750
Connection ~ 3925 5750
Wire Wire Line
	4025 5850 2950 5850
Connection ~ 4025 5850
Wire Wire Line
	2950 5950 4125 5950
Connection ~ 4125 5950
Wire Wire Line
	2950 6050 4225 6050
Connection ~ 4225 6050
Wire Wire Line
	2950 6150 4325 6150
Connection ~ 4325 6150
Wire Wire Line
	4425 6250 2950 6250
Connection ~ 4425 6250
Wire Wire Line
	2950 6350 4525 6350
Connection ~ 4525 6350
Wire Wire Line
	3325 2275 2650 2275
Connection ~ 3325 2275
Wire Wire Line
	3050 1825 3525 1825
Connection ~ 3525 1825
Wire Wire Line
	2350 975  4675 975 
Wire Wire Line
	2350 1075 4575 1075
Wire Wire Line
	2350 1175 4475 1175
Wire Wire Line
	2350 1275 4375 1275
Wire Wire Line
	2350 1375 4275 1375
Wire Wire Line
	3050 1475 2350 1475
Wire Wire Line
	3050 1475 3050 1825
Wire Wire Line
	2350 1575 2650 1575
Wire Wire Line
	2650 1575 2650 2275
Wire Wire Line
	2450 1775 2350 1775
Wire Wire Line
	2450 1775 2450 2600
$Comp
L quokka:14-segment D817
U 1 1
P 3825 3275
F 0 "D817" H 3025 3875 50  0000 L CNN
F 1 "14-segment" H 3025 3875 50  0001 L CNN
F 2 "quokka:14-segment" V 3425 2925 50  0001 C CNN
F 3 "" V 3425 2925 50  0001 C CNN
	1    3825 3275
	1    0    0    -1  
$EndComp
Wire Wire Line
	4925 3675 4925 4100
Wire Wire Line
	5025 3675 5025 4200
Wire Wire Line
	5125 3675 5125 4300
Wire Wire Line
	5225 3675 5225 4400
Wire Wire Line
	5325 3675 5325 4500
Wire Wire Line
	5425 3675 5425 4600
Wire Wire Line
	5525 3675 5525 4700
Wire Wire Line
	5625 3675 5625 4800
Wire Wire Line
	6725 3675 6725 4100
Wire Wire Line
	6825 3675 6825 4200
Wire Wire Line
	6925 3675 6925 4300
Wire Wire Line
	7025 3675 7025 4400
Wire Wire Line
	7125 3675 7125 4500
Wire Wire Line
	7225 3675 7225 4600
Wire Wire Line
	7325 3675 7325 4700
Wire Wire Line
	7425 3675 7425 4800
Wire Wire Line
	8525 3325 8525 4100
Wire Wire Line
	8625 3325 8625 4200
Wire Wire Line
	8725 3325 8725 4300
Wire Wire Line
	8825 3325 8825 4400
Wire Wire Line
	8925 3325 8925 4500
Wire Wire Line
	9025 3325 9025 4600
Wire Wire Line
	9125 3325 9125 4700
Wire Wire Line
	9225 3325 9225 4800
Wire Wire Line
	5725 3675 5725 5750
Wire Wire Line
	5825 3675 5825 5850
Wire Wire Line
	5925 3675 5925 5950
Wire Wire Line
	6025 3675 6025 6050
Wire Wire Line
	6125 3675 6125 6150
Wire Wire Line
	6225 3675 6225 6250
Wire Wire Line
	6325 3675 6325 6350
Wire Wire Line
	7525 3675 7525 5750
Wire Wire Line
	7625 3675 7625 5850
Wire Wire Line
	7725 3675 7725 5950
Wire Wire Line
	7825 3675 7825 6050
Wire Wire Line
	7925 3675 7925 6150
Wire Wire Line
	8025 3675 8025 6250
Wire Wire Line
	8125 3675 8125 6350
Wire Wire Line
	9325 3325 9325 5750
Wire Wire Line
	9425 3325 9425 5850
Wire Wire Line
	9525 3325 9525 5950
Wire Wire Line
	9625 3325 9625 6050
Wire Wire Line
	9725 3325 9725 6150
Wire Wire Line
	3825 3675 3825 4800
Wire Wire Line
	3725 3675 3725 4700
Wire Wire Line
	3625 3675 3625 4600
Wire Wire Line
	3525 3675 3525 4500
Wire Wire Line
	4525 3675 4525 6350
Wire Wire Line
	4425 3675 4425 6250
Wire Wire Line
	4325 3675 4325 6150
Wire Wire Line
	4225 3675 4225 6050
Wire Wire Line
	4125 3675 4125 5950
Wire Wire Line
	4025 3675 4025 5850
Wire Wire Line
	3925 3675 3925 5750
Wire Wire Line
	7875 2275 7975 2275
Wire Wire Line
	7975 1275 7975 2275
Connection ~ 7975 2275
Wire Wire Line
	7975 2275 8725 2275
NoConn ~ 2650 6650
NoConn ~ 2650 6450
$EndSCHEMATC
